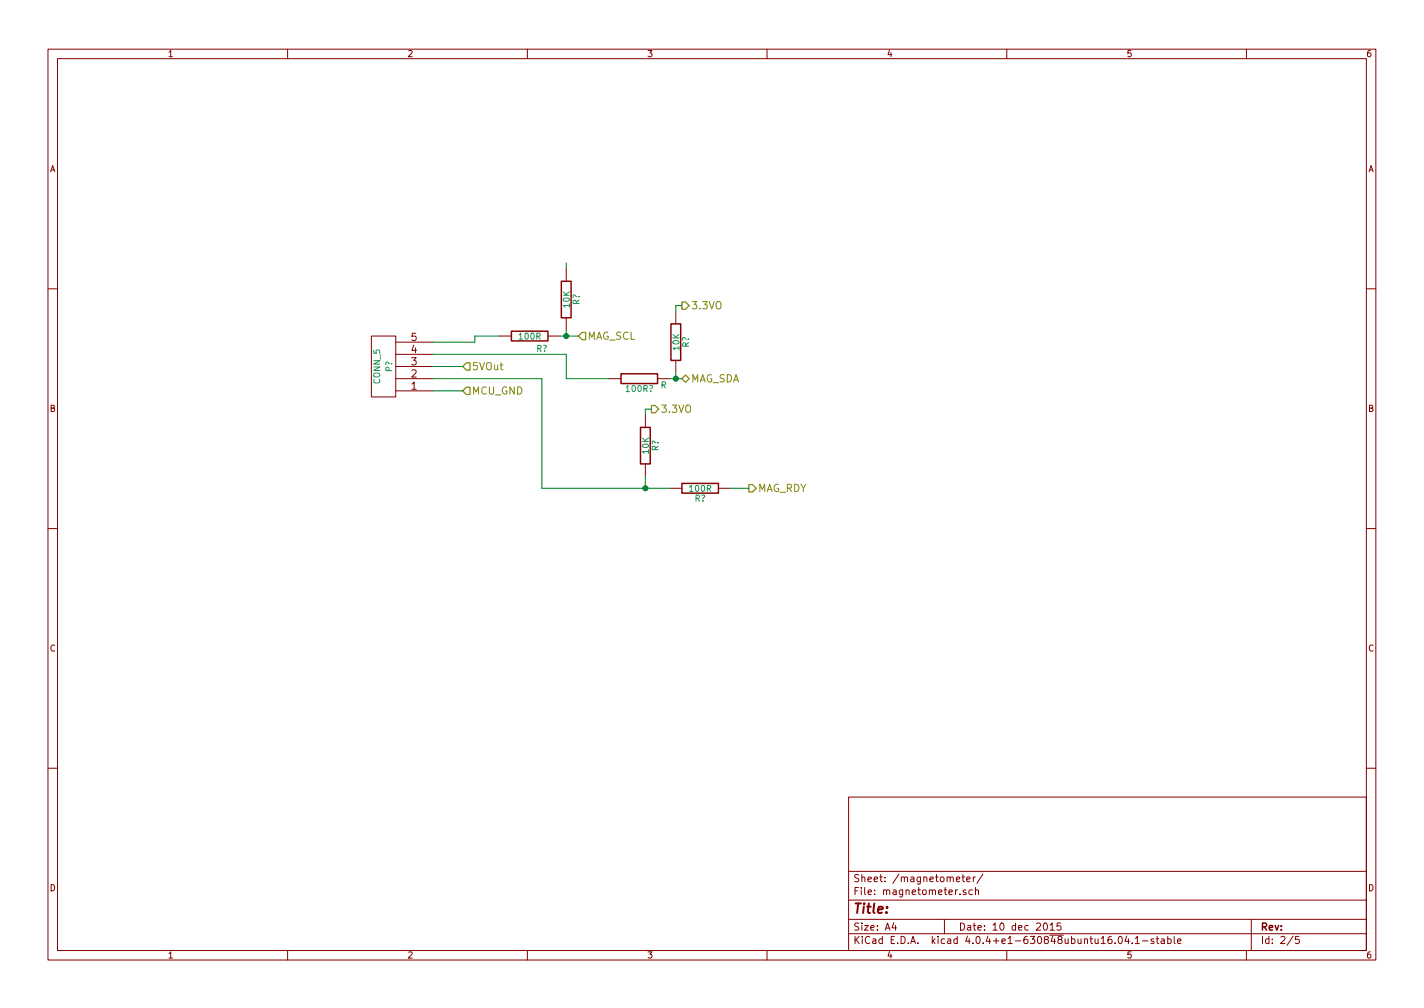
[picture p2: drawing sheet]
EESchema Schematic File Version 2
LIBS:tracker_using_quantracker_osd-rescue
LIBS:quantracker
LIBS:stm32
LIBS:power
LIBS:device
LIBS:transistors
LIBS:conn
LIBS:linear
LIBS:regul
LIBS:74xx
LIBS:cmos4000
LIBS:adc-dac
LIBS:memory
LIBS:xilinx
LIBS:microcontrollers
LIBS:dsp
LIBS:microchip
LIBS:analog_switches
LIBS:motorola
LIBS:texas
LIBS:intel
LIBS:audio
LIBS:interface
LIBS:digital-audio
LIBS:philips
LIBS:display
LIBS:cypress
LIBS:siliconi
LIBS:opto
LIBS:atmel
LIBS:contrib
LIBS:valves
LIBS:tcm3105
LIBS:quantracker_air_osd_v2_1
LIBS:mc34931
LIBS:tracker_using_quantracker_osd-cache
EELAYER 25 0
EELAYER END
$Descr A4 11693 8268
encoding utf-8
Sheet 2 5
Title ""
Date "10 dec 2015"
Rev ""
Comp ""
Comment1 ""
Comment2 ""
Comment3 ""
Comment4 ""
$EndDescr
Wire Wire Line
	4650 2200 4650 2150
Text HLabel 3800 3200 2    60   Input ~ 0
MCU_GND
Text HLabel 6150 4000 2    60   Output ~ 0
MAG_RDY
Text HLabel 3800 3000 2    60   Input ~ 0
5VOut
Text HLabel 5600 3100 2    60   BiDi ~ 0
MAG_SDA
Text HLabel 4750 2750 2    60   Input ~ 0
MAG_SCL
$Comp
L R-RESCUE-tracker_using_quantracker_osd R?
U 1 1
P 5750 4000
F 0 "R?" V 5830 4000 50  0000 C CNN
F 1 "100R" V 5750 4000 50  0000 C CNN
F 2 "" H 5750 4000 60  0001 C CNN
F 3 "" H 5750 4000 60  0001 C CNN
	1    5750 4000
	0    1    1    0   
$EndComp
$Comp
L R-RESCUE-tracker_using_quantracker_osd 100R?
U 1 1
P 5250 3100
F 0 "100R?" V 5330 3100 50  0000 C CNN
F 1 "R" V 5300 3300 50  0000 C CNN
F 2 "" H 5250 3100 60  0001 C CNN
F 3 "" H 5250 3100 60  0001 C CNN
	1    5250 3100
	0    1    1    0   
$EndComp
$Comp
L R-RESCUE-tracker_using_quantracker_osd R?
U 1 1
P 4350 2750
F 0 "R?" V 4450 2850 50  0000 C CNN
F 1 "100R" V 4350 2750 50  0000 C CNN
F 2 "" H 4350 2750 60  0001 C CNN
F 3 "" H 4350 2750 60  0001 C CNN
	1    4350 2750
	0    1    1    0   
$EndComp
$Comp
L R-RESCUE-tracker_using_quantracker_osd R?
U 1 1
P 5300 3650
F 0 "R?" V 5380 3650 50  0000 C CNN
F 1 "10K" V 5300 3650 50  0000 C CNN
F 2 "" H 5300 3650 60  0001 C CNN
F 3 "" H 5300 3650 60  0001 C CNN
	1    5300 3650
	1    0    0    -1  
$EndComp
Text HLabel 5350 3350 2    60   Output ~ 0
3.3VO
$Comp
L R-RESCUE-tracker_using_quantracker_osd R?
U 1 1
P 5550 2800
F 0 "R?" V 5630 2800 50  0000 C CNN
F 1 "10K" V 5550 2800 50  0000 C CNN
F 2 "" H 5550 2800 60  0001 C CNN
F 3 "" H 5550 2800 60  0001 C CNN
	1    5550 2800
	1    0    0    -1  
$EndComp
$Comp
L R-RESCUE-tracker_using_quantracker_osd R?
U 1 1
P 4650 2450
F 0 "R?" V 4730 2450 50  0000 C CNN
F 1 "10K" V 4650 2450 50  0000 C CNN
F 2 "" H 4650 2450 60  0001 C CNN
F 3 "" H 4650 2450 60  0001 C CNN
	1    4650 2450
	1    0    0    -1  
$EndComp
Text HLabel 5600 2500 2    60   Output ~ 0
3.3VO
Wire Wire Line
	4650 3100 5000 3100
Wire Wire Line
	4650 2900 4650 3100
Wire Wire Line
	3550 2900 4650 2900
Wire Wire Line
	4600 2750 4750 2750
Connection ~ 5550 3100
Wire Wire Line
	5550 3050 5550 3100
Wire Wire Line
	5300 3350 5350 3350
Wire Wire Line
	5300 3400 5300 3350
Connection ~ 5300 4000
Wire Wire Line
	5300 3900 5300 4000
Wire Wire Line
	3800 3200 3550 3200
Wire Wire Line
	3800 3000 3550 3000
Wire Wire Line
	4450 3100 3550 3100
Wire Wire Line
	4450 4000 4450 3100
Wire Wire Line
	4450 4000 5500 4000
Wire Wire Line
	6000 4000 6150 4000
Wire Wire Line
	5500 3100 5600 3100
Wire Wire Line
	4650 2700 4650 2750
Connection ~ 4650 2750
Wire Wire Line
	5550 2500 5550 2550
Wire Wire Line
	5600 2500 5550 2500
Wire Wire Line
	3900 2800 3550 2800
Wire Wire Line
	3900 2750 3900 2800
Wire Wire Line
	4100 2750 3900 2750
$Comp
L CONN_5 P?
U 1 1
P 3150 3000
F 0 "P?" V 3100 3000 50  0000 C CNN
F 1 "CONN_5" V 3200 3000 50  0000 C CNN
F 2 "" H 3150 3000 60  0001 C CNN
F 3 "" H 3150 3000 60  0001 C CNN
	1    3150 3000
	-1   0    0    1   
$EndComp
$EndSCHEMATC
